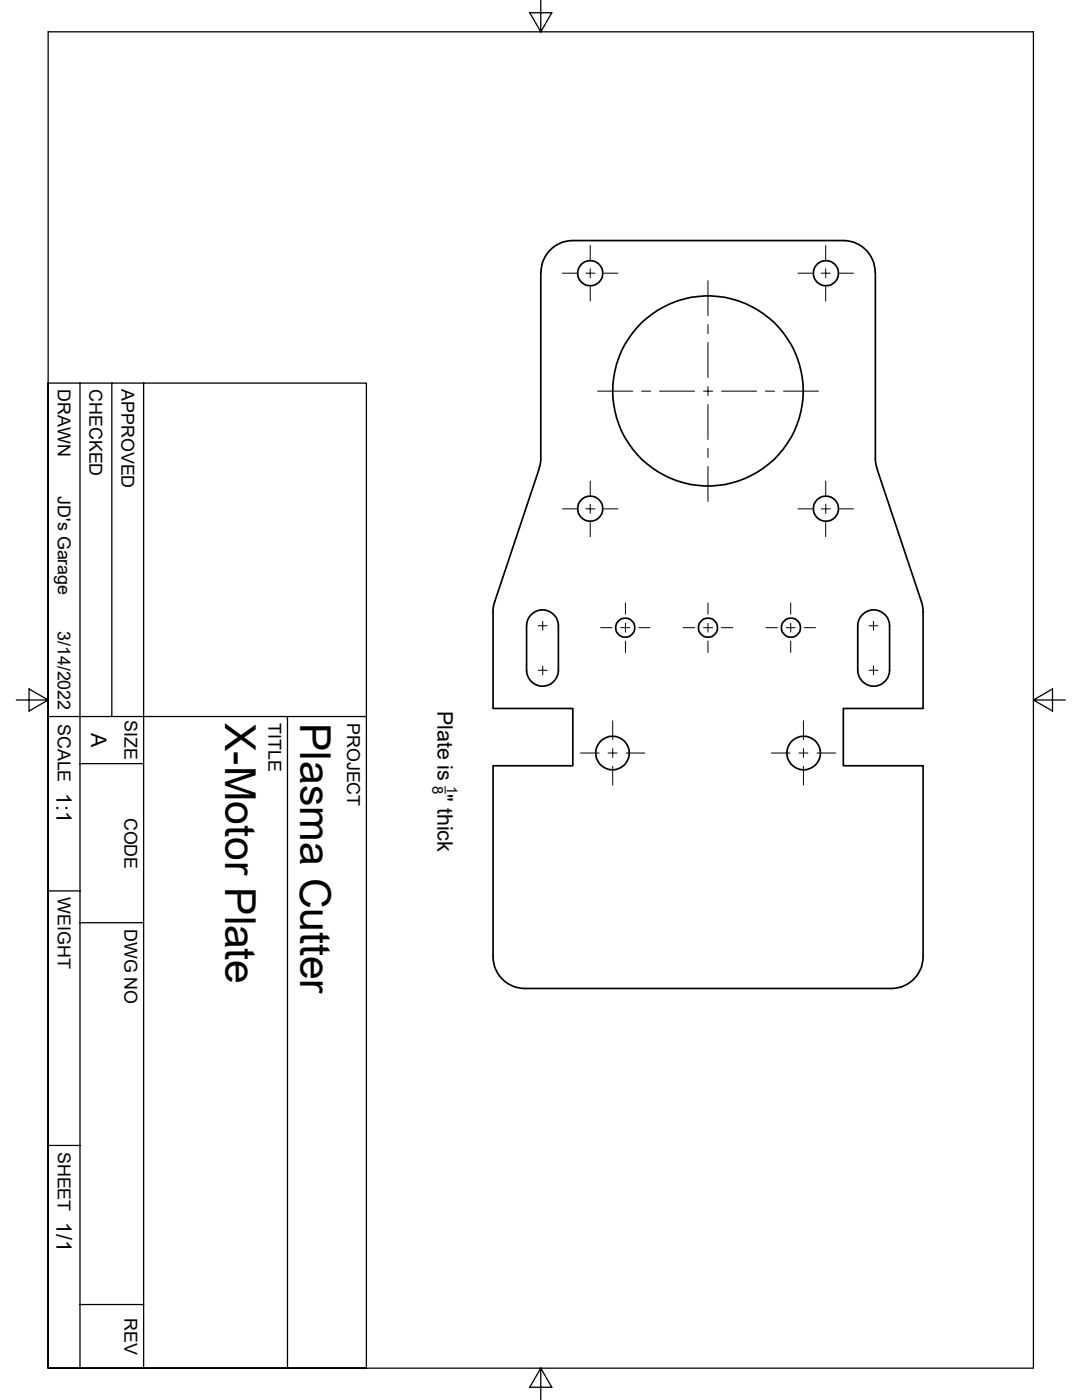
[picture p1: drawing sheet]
<svg xmlns="http://www.w3.org/2000/svg" width="216mm" height="279mm" viewBox="0 0 216 279" stroke-linecap="round" stroke-linejoin="round" font-family="sans-serif">
<g fill="none" stroke="#000" stroke-width=".34">
<path d="M107.9 54.4v37.5l-.3 1.5M107.9 54.4a6.4 6.4 0 0 1 6.4-6.4h54a6.4 6.4 0 0 1 6.3 6.4l.1 37.5 .3 1.5M107.6 93.5l-8.9 26.6M175 93.5l8.9 26.6M98.7 120.1l-.3 1.5v19.8h15.9v11.4h-15.9v38.1a6.4 6.4 0 0 0 6.3 6.4h73.1a6.4 6.4 0 0 0 6.4-6.4v-38.1h-15.9v-11.4h15.9v-19.8l-.3-1.5M105.8 122.9a3.2 3.2 0 0 1 3.5-1 3.2 3.2 0 0 1 2.1 3v8.9a3.2 3.2 0 0 1-3.2 3.1 3.2 3.2 0 0 1-3.1-3.1v-8.9a3.2 3.2 0 0 1 .7-2zM171.9 122.9a3.2 3.2 0 0 1 3.5-1 3.2 3.2 0 0 1 2.1 3v8.9a3.2 3.2 0 0 1-3.2 3.1 3.2 3.2 0 0 1-3.1-3.1v-8.9a3.2 3.2 0 0 1 .7-2z"/>
<circle cx="117.8" cy="54.5" r="2.51"/>
<circle cx="164.8" cy="54.5" r="2.51"/>
<circle cx="141.3" cy="78" r="19"/>
<circle cx="117.8" cy="101.5" r="2.51"/>
<circle cx="164.8" cy="101.5" r="2.51"/>
<circle cx="124.8" cy="125.2" r="1.91"/>
<circle cx="141.3" cy="125.2" r="1.91"/>
<circle cx="157.8" cy="125.2" r="1.91"/>
<circle cx="122.2" cy="150.3" r="3.3"/>
<circle cx="160.4" cy="150.3" r="3.3"/>
</g>
<g fill="none" stroke="#000" stroke-width=".25">
<path d="M9.6 6.4h196.6v266.6h-196.6zM107.9 0v6.4l2.2-3.9h-4.4l2.2 3.9M9.6 76.5h63.5v196.5h-63.5zM16 76.5v196.5M22.3 76.5v66.5M28.7 76.5v196.5M3.3 139.7h6.3l-3.8 2.2v-4.4l3.8 2.2M206.2 139.7l3.8-2.2v4.4l-3.8-2.2h6.4M9.6 143h63.5M16 152.4h12.7M57.4 143v130M9.6 177.8h6.4"/>
<path d="M16 184.1h12.7M9.6 228.6h6.4M16 260.3h12.7M107.9 273l-2.2 3.9h4.4l-2.2-3.9v6.4"/>
</g>
<g fill="none" stroke="#000" stroke-width=".2">
<path d="M112.2 54.5h2.9M116.9 54.5h1.8M117.8 49v2.9M117.8 53.6v1.9M117.8 57.2v2.9M120.5 54.5h2.8M141.3 56v7M159.2 54.5h2.9M163.9 54.5h1.8M164.8 49v2.9M164.8 53.6v1.9M164.8 57.2v2.9"/>
<path d="M167.5 54.5h2.8M119.3 78.1h6.9M128 78.1h1.8M131.6 78.1h7M140.4 78.1h1.8M141.3 68.4v7M141.3 64.8v1.8M141.3 77.1v1.9M144 78.1h7M152.7 78.1h1.9M156.3 78.1h7M117.8 96v2.8"/>
<path d="M141.3 80.7v7M141.3 89.5v1.8M141.3 93.1v7M164.8 96v2.8M112.2 101.6h2.9M116.9 101.6h1.8M117.8 100.6v1.8M117.8 104.2v2.9M120.5 101.6h2.8M159.2 101.6h2.9M163.9 101.6h1.8M164.8 100.6v1.8"/>
<path d="M164.8 104.2v2.9M167.5 101.6h2.8M107.4 124.9h1.8M107.4 133.8h1.8M108.3 124v1.8M108.3 132.9v1.8M119.8 125.3h2.3M123.9 125.3h1.8M124.8 120.3v2.3M124.8 124.4v1.8M124.8 127.9v2.3M127.5 125.3h2.2"/>
<path d="M136.3 125.3h2.3M140.4 125.3h1.8M141.3 120.3v2.3M141.3 124.4v1.8M141.3 127.9v2.3M144 125.3h2.2M152.8 125.3h2.3M156.9 125.3h1.8M157.8 120.3v2.3M157.8 124.4v1.8M157.8 127.9v2.3M160.5 125.3h2.2"/>
<path d="M173.4 124.9h1.8M173.4 133.8h1.8M174.3 124v1.8M174.3 132.9v1.8M88.8 156.9v1.5M115.8 150.3h3.7M121.3 150.3h1.8M122.3 143.8v3.8M122.3 149.4v1.8M122.3 153v3.7M124.9 150.3h3.8M153.9 150.3h3.7"/>
<path d="M159.4 150.3h1.8M160.3 143.8v3.8M160.3 149.4v1.8M160.3 153v3.7M163 150.3h3.8"/>
</g>
<g font-size="8.5">
<text x="44.9" y="144.3" transform="rotate(90 44.9 144.3)">X-Motor Plate</text>
<text x="59.9" y="144.3" transform="rotate(90 59.9 144.3)">Plasma Cutter</text>
</g>
<g font-size="4.3">
<text x="87.3" y="141.8" transform="rotate(90 87.3 141.8)">Plate is &quot; thick</text>
<text x="18.2" y="146.3" transform="rotate(90 18.2 146.3)">A</text>
<text x="11.3" y="158.2" transform="rotate(90 11.3 158.2)">1:1</text>
<text x="11.3" y="243.8" transform="rotate(90 11.3 243.8)">1/1</text>
</g>
<g font-size="3.6">
<text x="11.5" y="77.7" transform="rotate(90 11.5 77.7)">DRAWN</text>
<text x="17.9" y="77.7" transform="rotate(90 17.9 77.7)">CHECKED</text>
<text x="24.2" y="77.7" transform="rotate(90 24.2 77.7)">APPROVED</text>
<text x="11.5" y="99" transform="rotate(90 11.5 99)">JD's Garage</text>
<text x="11.5" y="125.9" transform="rotate(90 11.5 125.9)">3/14/2022</text>
<text x="24.9" y="143.8" transform="rotate(90 24.9 143.8)">SIZE</text>
<text x="11.5" y="144.5" transform="rotate(90 11.5 144.5)">SCALE</text>
<text x="53.6" y="144.3" transform="rotate(90 53.6 144.3)">TITLE</text>
<text x="69.3" y="144.3" transform="rotate(90 69.3 144.3)">PROJECT</text>
<text x="24.9" y="163.2" transform="rotate(90 24.9 163.2)">CODE</text>
<text x="11.5" y="179.1" transform="rotate(90 11.5 179.1)">WEIGHT</text>
<text x="24.9" y="185.4" transform="rotate(90 24.9 185.4)">DWG NO</text>
<text x="11.5" y="229.9" transform="rotate(90 11.5 229.9)">SHEET</text>
<text x="24.9" y="263" transform="rotate(90 24.9 263)">REV</text>
</g>
<g font-size="3">
<text x="86.3" y="156.8" transform="rotate(90 86.3 156.8)">8</text>
<text x="89.2" y="156.9" transform="rotate(90 89.2 156.9)">1</text>
</g>
</svg>
